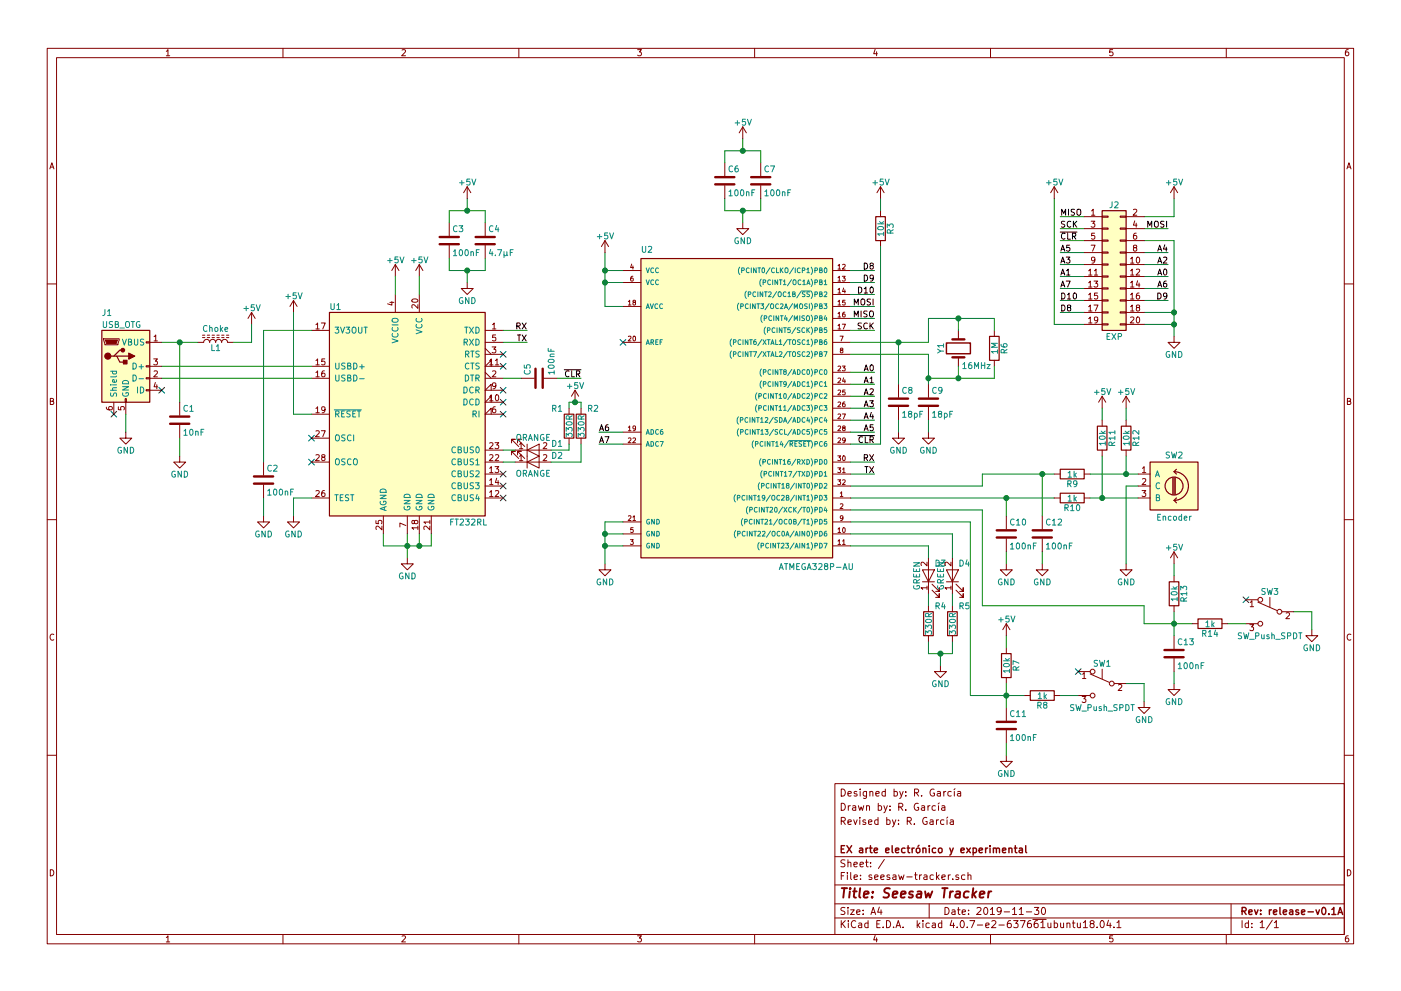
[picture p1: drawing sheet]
EESchema Schematic File Version 2
LIBS:power
LIBS:device
LIBS:switches
LIBS:relays
LIBS:motors
LIBS:transistors
LIBS:conn
LIBS:linear
LIBS:regul
LIBS:74xx
LIBS:cmos4000
LIBS:adc-dac
LIBS:memory
LIBS:xilinx
LIBS:microcontrollers
LIBS:dsp
LIBS:microchip
LIBS:analog_switches
LIBS:motorola
LIBS:texas
LIBS:intel
LIBS:audio
LIBS:interface
LIBS:digital-audio
LIBS:philips
LIBS:display
LIBS:cypress
LIBS:siliconi
LIBS:opto
LIBS:atmel
LIBS:contrib
LIBS:valves
LIBS:ftdi
LIBS:seesaw-tracker-cache
EELAYER 25 0
EELAYER END
$Descr A4 11693 8268
encoding utf-8
Sheet 1 1
Title "Seesaw Tracker"
Date "2019-11-30"
Rev "release-v0.1A"
Comp "EX arte electrónico y experimental"
Comment1 ""
Comment2 "Revised by: R. García"
Comment3 "Drawn by: R. García"
Comment4 "Designed by: R. García"
$EndDescr
$Comp
L ATMEGA328P-AU U2
U 1 1
P 6100 3350
F 0 "U2" H 5350 4600 50  0000 L BNN
F 1 "ATMEGA328P-AU" H 6500 1950 50  0000 L BNN
F 2 "Housings_QFP:TQFP-32_7x7mm_Pitch0.8mm" H 6100 3350 50  0001 C CIN
F 3 "lib/datasheets/ATMEGA328P.pdf" H 6100 3350 50  0001 C CNN
F 4 "Atmel" H 6100 3350 60  0001 C CNN "Manufacturer"
F 5 "ATMEGA328P-AU" H 6100 3350 60  0001 C CNN "Manufacturer Part Number"
	1    6100 3350
	1    0    0    -1  
$EndComp
$Comp
L FT232RL U1
U 1 1
P 3400 3450
F 0 "U1" H 2750 4350 50  0000 L CNN
F 1 "FT232RL" H 3750 2550 50  0000 L CNN
F 2 "Housings_SSOP:SSOP-28_5.3x10.2mm_Pitch0.65mm" H 3400 3450 50  0001 C CNN
F 3 "lib/datasheets/FT232R.pdf" H 3400 3450 50  0001 C CNN
F 4 "FTDI" H 3400 3450 60  0001 C CNN "Manufacturer"
F 5 "FT232RL-REEL" H 3400 3450 60  0001 C CNN "Manufacturer Part Number"
	1    3400 3450
	1    0    0    -1  
$EndComp
$Comp
L USB_OTG J1
U 1 1
P 1050 3050
F 0 "J1" H 850 3500 50  0000 L CNN
F 1 "USB_OTG" H 850 3400 50  0000 L CNN
F 2 "Connectors:USB_Mini-B" H 1200 3000 50  0001 C CNN
F 3 "lib/datasheets/UJ2-MBH.pdf" H 1200 3000 50  0001 C CNN
F 4 "CUI Devices" H 1050 3050 60  0001 C CNN "Manufacturer"
F 5 "UJ2-MBH-1-SMT-TR" H 1050 3050 60  0001 C CNN "Manufacturer Part Number"
	1    1050 3050
	1    0    0    -1  
$EndComp
$Comp
L SW_Push_SPDT SW3
U 1 1
P 10600 5100
F 0 "SW3" H 10600 5270 50  0000 C CNN
F 1 "SW_Push_SPDT" H 10600 4900 50  0000 C CNN
F 2 "zmx0:ZM90" H 10600 5100 50  0001 C CNN
F 3 "lib/datasheets/ZMx0.pdf" H 10600 5100 50  0001 C CNN
F 4 "Honeywell" H 10600 5100 60  0001 C CNN "Manufacturer"
F 5 "ZM90G20F01" H 10600 5100 60  0001 C CNN "Manufacturer Part Number"
	1    10600 5100
	-1   0    0    -1  
$EndComp
$Comp
L GND #PWR01
U 1 1
P 1050 3600
F 0 "#PWR01" H 1050 3350 50  0001 C CNN
F 1 "GND" H 1050 3450 50  0000 C CNN
F 2 "" H 1050 3600 50  0001 C CNN
F 3 "" H 1050 3600 50  0001 C CNN
	1    1050 3600
	1    0    0    -1  
$EndComp
$Comp
L L_Core_Ferrite L1
U 1 1
P 1800 2850
F 0 "L1" V 1750 2850 50  0000 C CNN
F 1 "Choke" V 1910 2850 50  0000 C CNN
F 2 "Inductors_SMD:L_0805_HandSoldering" H 1800 2850 50  0001 C CNN
F 3 "" H 1800 2850 50  0001 C CNN
F 4 "Murata" V 1800 2850 60  0001 C CNN "Manufacturer"
F 5 "BLM21PG331SN1D" V 1800 2850 60  0001 C CNN "Manufacturer Part Number"
	1    1800 2850
	0    -1   -1   0   
$EndComp
$Comp
L C C1
U 1 1
P 1500 3500
F 0 "C1" H 1525 3600 50  0000 L CNN
F 1 "10nF" H 1525 3400 50  0000 L CNN
F 2 "Capacitors_SMD:C_0805" H 1538 3350 50  0001 C CNN
F 3 "" H 1500 3500 50  0001 C CNN
F 4 "Kemet" H 1500 3500 60  0001 C CNN "Manufacturer"
F 5 "C0805C103K1RACTU" H 1500 3500 60  0001 C CNN "Manufacturer Part Number"
	1    1500 3500
	1    0    0    -1  
$EndComp
NoConn ~ 1350 3250
NoConn ~ 950  3450
$Comp
L GND #PWR02
U 1 1
P 1500 3800
F 0 "#PWR02" H 1500 3550 50  0001 C CNN
F 1 "GND" H 1500 3650 50  0000 C CNN
F 2 "" H 1500 3800 50  0001 C CNN
F 3 "" H 1500 3800 50  0001 C CNN
	1    1500 3800
	1    0    0    -1  
$EndComp
Wire Wire Line
	1350 2850 1650 2850
Wire Wire Line
	1500 3350 1500 2850
Connection ~ 1500 2850
Wire Wire Line
	1500 3650 1500 3800
Wire Wire Line
	1050 3600 1050 3450
$Comp
L C C2
U 1 1
P 2200 4000
F 0 "C2" H 2225 4100 50  0000 L CNN
F 1 "100nF" H 2225 3900 50  0000 L CNN
F 2 "Capacitors_SMD:C_0805" H 2238 3850 50  0001 C CNN
F 3 "" H 2200 4000 50  0001 C CNN
F 4 "Kemet" H 2200 4000 60  0001 C CNN "Manufacturer"
F 5 "C0805C104J5RACTU" H 2200 4000 60  0001 C CNN "Manufacturer Part Number"
	1    2200 4000
	1    0    0    -1  
$EndComp
$Comp
L GND #PWR03
U 1 1
P 2200 4300
F 0 "#PWR03" H 2200 4050 50  0001 C CNN
F 1 "GND" H 2200 4150 50  0000 C CNN
F 2 "" H 2200 4300 50  0001 C CNN
F 3 "" H 2200 4300 50  0001 C CNN
	1    2200 4300
	1    0    0    -1  
$EndComp
$Comp
L GND #PWR04
U 1 1
P 2450 4300
F 0 "#PWR04" H 2450 4050 50  0001 C CNN
F 1 "GND" H 2450 4150 50  0000 C CNN
F 2 "" H 2450 4300 50  0001 C CNN
F 3 "" H 2450 4300 50  0001 C CNN
	1    2450 4300
	1    0    0    -1  
$EndComp
Wire Wire Line
	2450 4300 2450 4150
Wire Wire Line
	2450 4150 2600 4150
NoConn ~ 2600 3850
NoConn ~ 2600 3650
Wire Wire Line
	2200 4300 2200 4150
Wire Wire Line
	2200 3850 2200 2750
Wire Wire Line
	2200 2750 2600 2750
$Comp
L +5V #PWR05
U 1 1
P 3900 1650
F 0 "#PWR05" H 3900 1500 50  0001 C CNN
F 1 "+5V" H 3900 1790 50  0000 C CNN
F 2 "" H 3900 1650 50  0001 C CNN
F 3 "" H 3900 1650 50  0001 C CNN
	1    3900 1650
	1    0    0    -1  
$EndComp
$Comp
L +5V #PWR06
U 1 1
P 2100 2700
F 0 "#PWR06" H 2100 2550 50  0001 C CNN
F 1 "+5V" H 2100 2840 50  0000 C CNN
F 2 "" H 2100 2700 50  0001 C CNN
F 3 "" H 2100 2700 50  0001 C CNN
	1    2100 2700
	1    0    0    -1  
$EndComp
Wire Wire Line
	1950 2850 2100 2850
Wire Wire Line
	2100 2850 2100 2700
Wire Wire Line
	1350 3050 2600 3050
Wire Wire Line
	1350 3150 2600 3150
$Comp
L GND #PWR07
U 1 1
P 3400 4650
F 0 "#PWR07" H 3400 4400 50  0001 C CNN
F 1 "GND" H 3400 4500 50  0000 C CNN
F 2 "" H 3400 4650 50  0001 C CNN
F 3 "" H 3400 4650 50  0001 C CNN
	1    3400 4650
	1    0    0    -1  
$EndComp
$Comp
L GND #PWR08
U 1 1
P 3900 2350
F 0 "#PWR08" H 3900 2100 50  0001 C CNN
F 1 "GND" H 3900 2200 50  0000 C CNN
F 2 "" H 3900 2350 50  0001 C CNN
F 3 "" H 3900 2350 50  0001 C CNN
	1    3900 2350
	1    0    0    -1  
$EndComp
NoConn ~ 4200 4150
NoConn ~ 4200 4050
NoConn ~ 4200 3950
NoConn ~ 4200 3450
NoConn ~ 4200 3350
NoConn ~ 4200 3250
NoConn ~ 4200 3050
NoConn ~ 4200 2950
$Comp
L C C3
U 1 1
P 3750 2000
F 0 "C3" H 3775 2100 50  0000 L CNN
F 1 "100nF" H 3775 1900 50  0000 L CNN
F 2 "Capacitors_SMD:C_0805" H 3788 1850 50  0001 C CNN
F 3 "" H 3750 2000 50  0001 C CNN
F 4 "Kemet" H 3750 2000 60  0001 C CNN "Manufacturer"
F 5 "C0805C104J5RACTU" H 3750 2000 60  0001 C CNN "Manufacturer Part Number"
	1    3750 2000
	1    0    0    -1  
$EndComp
$Comp
L C C4
U 1 1
P 4050 2000
F 0 "C4" H 4075 2100 50  0000 L CNN
F 1 "4.7µF" H 4075 1900 50  0000 L CNN
F 2 "Capacitors_SMD:C_0805" H 4088 1850 50  0001 C CNN
F 3 "" H 4050 2000 50  0001 C CNN
F 4 "Kemet" H 4050 2000 60  0001 C CNN "Manufacturer"
F 5 "C0805C475K8PACTU" H 4050 2000 60  0001 C CNN "Manufacturer Part Number"
	1    4050 2000
	1    0    0    -1  
$EndComp
Wire Wire Line
	3750 2150 3750 2250
Wire Wire Line
	3750 2250 4050 2250
Wire Wire Line
	4050 2250 4050 2150
Wire Wire Line
	3750 1850 3750 1750
Wire Wire Line
	3750 1750 4050 1750
Wire Wire Line
	4050 1750 4050 1850
Wire Wire Line
	3900 2350 3900 2250
Connection ~ 3900 2250
Wire Wire Line
	3900 1650 3900 1750
Connection ~ 3900 1750
$Comp
L +5V #PWR09
U 1 1
P 3300 2300
F 0 "#PWR09" H 3300 2150 50  0001 C CNN
F 1 "+5V" H 3300 2440 50  0000 C CNN
F 2 "" H 3300 2300 50  0001 C CNN
F 3 "" H 3300 2300 50  0001 C CNN
	1    3300 2300
	1    0    0    -1  
$EndComp
$Comp
L +5V #PWR010
U 1 1
P 3500 2300
F 0 "#PWR010" H 3500 2150 50  0001 C CNN
F 1 "+5V" H 3500 2440 50  0000 C CNN
F 2 "" H 3500 2300 50  0001 C CNN
F 3 "" H 3500 2300 50  0001 C CNN
	1    3500 2300
	1    0    0    -1  
$EndComp
Wire Wire Line
	3500 2300 3500 2450
Wire Wire Line
	3300 2450 3300 2300
$Comp
L +5V #PWR011
U 1 1
P 2450 2600
F 0 "#PWR011" H 2450 2450 50  0001 C CNN
F 1 "+5V" H 2450 2740 50  0000 C CNN
F 2 "" H 2450 2600 50  0001 C CNN
F 3 "" H 2450 2600 50  0001 C CNN
	1    2450 2600
	1    0    0    -1  
$EndComp
Wire Wire Line
	2600 3450 2450 3450
Wire Wire Line
	2450 3450 2450 2600
Wire Wire Line
	3200 4450 3200 4550
Wire Wire Line
	3200 4550 3600 4550
Wire Wire Line
	3600 4550 3600 4450
Wire Wire Line
	3500 4450 3500 4550
Connection ~ 3500 4550
Wire Wire Line
	3400 4450 3400 4650
Connection ~ 3400 4550
$Comp
L C C5
U 1 1
P 4500 3150
F 0 "C5" H 4525 3250 50  0000 L CNN
F 1 "100nF" H 4525 3050 50  0000 L CNN
F 2 "Capacitors_SMD:C_0805" H 4538 3000 50  0001 C CNN
F 3 "" H 4500 3150 50  0001 C CNN
F 4 "Kemet" H 4500 3150 60  0001 C CNN "Manufacturer"
F 5 "C0805C104J5RACTU" H 4500 3150 60  0001 C CNN "Manufacturer Part Number"
	1    4500 3150
	0    -1   -1   0   
$EndComp
$Comp
L C C8
U 1 1
P 7500 3350
F 0 "C8" H 7525 3450 50  0000 L CNN
F 1 "18pF" H 7525 3250 50  0000 L CNN
F 2 "Capacitors_SMD:C_0805" H 7538 3200 50  0001 C CNN
F 3 "" H 7500 3350 50  0001 C CNN
F 4 "Kemet" H 7500 3350 60  0001 C CNN "Manufacturer"
F 5 "C0805C180J5GAC" H 7500 3350 60  0001 C CNN "Manufacturer Part Number"
	1    7500 3350
	1    0    0    -1  
$EndComp
$Comp
L R R6
U 1 1
P 8300 2900
F 0 "R6" V 8380 2900 50  0000 C CNN
F 1 "1M" V 8300 2900 50  0000 C CNN
F 2 "Resistors_SMD:R_0805_HandSoldering" V 8230 2900 50  0001 C CNN
F 3 "" H 8300 2900 50  0001 C CNN
F 4 "Bourns" V 8300 2900 60  0001 C CNN "Manufacturer"
F 5 "CR0805-JW-105ELF" V 8300 2900 60  0001 C CNN "Manufacturer Part Number"
	1    8300 2900
	1    0    0    -1  
$EndComp
$Comp
L Crystal Y1
U 1 1
P 8000 2900
F 0 "Y1" H 8000 3050 50  0000 C CNN
F 1 "16MHz" V 7850 2750 50  0000 C CNN
F 2 "Crystals:Crystal_SMD_HC49-SD" H 8000 2900 50  0001 C CNN
F 3 "" H 8000 2900 50  0001 C CNN
F 4 "Abracon" H 8000 2900 60  0001 C CNN "Manufacturer"
F 5 "ABLS-16.000MHZ-B4-T" H 8000 2900 60  0001 C CNN "Manufacturer Part Number"
	1    8000 2900
	0    -1   -1   0   
$EndComp
$Comp
L R R3
U 1 1
P 7350 1900
F 0 "R3" V 7430 1900 50  0000 C CNN
F 1 "10k" V 7350 1900 50  0000 C CNN
F 2 "Resistors_SMD:R_0805_HandSoldering" V 7280 1900 50  0001 C CNN
F 3 "" H 7350 1900 50  0001 C CNN
F 4 "Bourns" V 7350 1900 60  0001 C CNN "Manufacturer"
F 5 "CR0805-JW-103ELF" V 7350 1900 60  0001 C CNN "Manufacturer Part Number"
	1    7350 1900
	1    0    0    -1  
$EndComp
$Comp
L GND #PWR012
U 1 1
P 5050 4700
F 0 "#PWR012" H 5050 4450 50  0001 C CNN
F 1 "GND" H 5050 4550 50  0000 C CNN
F 2 "" H 5050 4700 50  0001 C CNN
F 3 "" H 5050 4700 50  0001 C CNN
	1    5050 4700
	1    0    0    -1  
$EndComp
$Comp
L +5V #PWR013
U 1 1
P 5050 2100
F 0 "#PWR013" H 5050 1950 50  0001 C CNN
F 1 "+5V" H 5050 2240 50  0000 C CNN
F 2 "" H 5050 2100 50  0001 C CNN
F 3 "" H 5050 2100 50  0001 C CNN
	1    5050 2100
	1    0    0    -1  
$EndComp
Wire Wire Line
	5050 4350 5050 4700
Wire Wire Line
	5050 4350 5200 4350
Wire Wire Line
	5200 4550 5050 4550
Connection ~ 5050 4550
Wire Wire Line
	5200 4450 5050 4450
Connection ~ 5050 4450
NoConn ~ 5200 2850
Wire Wire Line
	5050 2100 5050 2550
Wire Wire Line
	5050 2550 5200 2550
Wire Wire Line
	5200 2350 5050 2350
Connection ~ 5050 2350
Wire Wire Line
	5200 2250 5050 2250
Connection ~ 5050 2250
Wire Wire Line
	4350 3150 4200 3150
$Comp
L R R11
U 1 1
P 9200 3650
F 0 "R11" V 9280 3650 50  0000 C CNN
F 1 "10k" V 9200 3650 50  0000 C CNN
F 2 "Resistors_SMD:R_0805_HandSoldering" V 9130 3650 50  0001 C CNN
F 3 "" H 9200 3650 50  0001 C CNN
F 4 "Bourns" V 9200 3650 60  0001 C CNN "Manufacturer"
F 5 "CR0805-JW-103ELF" V 9200 3650 60  0001 C CNN "Manufacturer Part Number"
	1    9200 3650
	1    0    0    -1  
$EndComp
$Comp
L R R12
U 1 1
P 9400 3650
F 0 "R12" V 9480 3650 50  0000 C CNN
F 1 "10k" V 9400 3650 50  0000 C CNN
F 2 "Resistors_SMD:R_0805_HandSoldering" V 9330 3650 50  0001 C CNN
F 3 "" H 9400 3650 50  0001 C CNN
F 4 "Bourns" V 9400 3650 60  0001 C CNN "Manufacturer"
F 5 "CR0805-JW-103ELF" V 9400 3650 60  0001 C CNN "Manufacturer Part Number"
	1    9400 3650
	1    0    0    -1  
$EndComp
$Comp
L R R13
U 1 1
P 9800 4950
F 0 "R13" V 9880 4950 50  0000 C CNN
F 1 "10k" V 9800 4950 50  0000 C CNN
F 2 "Resistors_SMD:R_0805_HandSoldering" V 9730 4950 50  0001 C CNN
F 3 "" H 9800 4950 50  0001 C CNN
F 4 "Bourns" V 9800 4950 60  0001 C CNN "Manufacturer"
F 5 "CR0805-JW-103ELF" V 9800 4950 60  0001 C CNN "Manufacturer Part Number"
	1    9800 4950
	1    0    0    -1  
$EndComp
Text Label 5000 3600 0    50   ~ 0
A6
Text Label 5000 3700 0    50   ~ 0
A7
Text Label 7300 3100 2    50   ~ 0
A0
Text Label 7300 3200 2    50   ~ 0
A1
Text Label 7300 3300 2    50   ~ 0
A2
Text Label 7300 3400 2    50   ~ 0
A3
Text Label 7300 3500 2    50   ~ 0
A4
Text Label 7300 3600 2    50   ~ 0
A5
$Comp
L C C9
U 1 1
P 7750 3350
F 0 "C9" H 7775 3450 50  0000 L CNN
F 1 "18pF" H 7775 3250 50  0000 L CNN
F 2 "Capacitors_SMD:C_0805" H 7788 3200 50  0001 C CNN
F 3 "" H 7750 3350 50  0001 C CNN
F 4 "Kemet" H 7750 3350 60  0001 C CNN "Manufacturer"
F 5 "C0805C180J5GAC" H 7750 3350 60  0001 C CNN "Manufacturer Part Number"
	1    7750 3350
	1    0    0    -1  
$EndComp
Wire Wire Line
	5000 3700 5200 3700
Wire Wire Line
	5200 3600 5000 3600
Wire Wire Line
	7100 3600 7300 3600
Wire Wire Line
	7100 3500 7300 3500
Wire Wire Line
	7300 3400 7100 3400
Wire Wire Line
	7100 3300 7300 3300
Wire Wire Line
	7300 3200 7100 3200
Wire Wire Line
	7100 3100 7300 3100
Wire Wire Line
	7100 2850 7750 2850
Wire Wire Line
	7750 2850 7750 2650
Wire Wire Line
	7750 2650 8300 2650
Wire Wire Line
	8300 2650 8300 2750
Wire Wire Line
	8000 2750 8000 2650
Connection ~ 8000 2650
Wire Wire Line
	7100 2950 7750 2950
Wire Wire Line
	7750 2950 7750 3200
Wire Wire Line
	7750 3150 8300 3150
Wire Wire Line
	8300 3150 8300 3050
Wire Wire Line
	8000 3050 8000 3150
Connection ~ 8000 3150
$Comp
L GND #PWR014
U 1 1
P 7750 3600
F 0 "#PWR014" H 7750 3350 50  0001 C CNN
F 1 "GND" H 7750 3450 50  0000 C CNN
F 2 "" H 7750 3600 50  0001 C CNN
F 3 "" H 7750 3600 50  0001 C CNN
	1    7750 3600
	1    0    0    -1  
$EndComp
$Comp
L GND #PWR015
U 1 1
P 7500 3600
F 0 "#PWR015" H 7500 3350 50  0001 C CNN
F 1 "GND" H 7500 3450 50  0000 C CNN
F 2 "" H 7500 3600 50  0001 C CNN
F 3 "" H 7500 3600 50  0001 C CNN
	1    7500 3600
	1    0    0    -1  
$EndComp
Connection ~ 7750 3150
Wire Wire Line
	7500 3200 7500 2850
Connection ~ 7500 2850
Wire Wire Line
	7500 3500 7500 3600
Wire Wire Line
	7750 3600 7750 3500
$Comp
L +5V #PWR016
U 1 1
P 6200 1150
F 0 "#PWR016" H 6200 1000 50  0001 C CNN
F 1 "+5V" H 6200 1290 50  0000 C CNN
F 2 "" H 6200 1150 50  0001 C CNN
F 3 "" H 6200 1150 50  0001 C CNN
	1    6200 1150
	1    0    0    -1  
$EndComp
$Comp
L GND #PWR017
U 1 1
P 6200 1850
F 0 "#PWR017" H 6200 1600 50  0001 C CNN
F 1 "GND" H 6200 1700 50  0000 C CNN
F 2 "" H 6200 1850 50  0001 C CNN
F 3 "" H 6200 1850 50  0001 C CNN
	1    6200 1850
	1    0    0    -1  
$EndComp
$Comp
L C C6
U 1 1
P 6050 1500
F 0 "C6" H 6075 1600 50  0000 L CNN
F 1 "100nF" H 6075 1400 50  0000 L CNN
F 2 "Capacitors_SMD:C_0805" H 6088 1350 50  0001 C CNN
F 3 "" H 6050 1500 50  0001 C CNN
F 4 "Kemet" H 6050 1500 60  0001 C CNN "Manufacturer"
F 5 "C0805C104J5RACTU" H 6050 1500 60  0001 C CNN "Manufacturer Part Number"
	1    6050 1500
	1    0    0    -1  
$EndComp
$Comp
L C C7
U 1 1
P 6350 1500
F 0 "C7" H 6375 1600 50  0000 L CNN
F 1 "100nF" H 6375 1400 50  0000 L CNN
F 2 "Capacitors_SMD:C_0805" H 6388 1350 50  0001 C CNN
F 3 "" H 6350 1500 50  0001 C CNN
F 4 "Kemet" H 6350 1500 60  0001 C CNN "Manufacturer"
F 5 "C0805C104J5RACTU" H 6350 1500 60  0001 C CNN "Manufacturer Part Number"
	1    6350 1500
	1    0    0    -1  
$EndComp
Wire Wire Line
	6050 1650 6050 1750
Wire Wire Line
	6050 1750 6350 1750
Wire Wire Line
	6350 1750 6350 1650
Wire Wire Line
	6050 1350 6050 1250
Wire Wire Line
	6050 1250 6350 1250
Wire Wire Line
	6350 1250 6350 1350
Wire Wire Line
	6200 1850 6200 1750
Connection ~ 6200 1750
Wire Wire Line
	6200 1150 6200 1250
Connection ~ 6200 1250
Text Label 7300 3850 2    50   ~ 0
RX
Text Label 7300 3950 2    50   ~ 0
TX
Wire Wire Line
	7300 3850 7100 3850
Wire Wire Line
	7100 3950 7300 3950
Text Label 4400 2750 2    50   ~ 0
RX
Text Label 4400 2850 2    50   ~ 0
TX
Wire Wire Line
	4200 2750 4400 2750
Wire Wire Line
	4200 2850 4400 2850
Text Label 4850 3150 2    50   ~ 0
~CLR
Wire Wire Line
	4850 3150 4650 3150
$Comp
L GND #PWR018
U 1 1
P 9800 2800
F 0 "#PWR018" H 9800 2550 50  0001 C CNN
F 1 "GND" H 9800 2650 50  0000 C CNN
F 2 "" H 9800 2800 50  0001 C CNN
F 3 "" H 9800 2800 50  0001 C CNN
	1    9800 2800
	1    0    0    -1  
$EndComp
$Comp
L +5V #PWR019
U 1 1
P 9800 1650
F 0 "#PWR019" H 9800 1500 50  0001 C CNN
F 1 "+5V" H 9800 1790 50  0000 C CNN
F 2 "" H 9800 1650 50  0001 C CNN
F 3 "" H 9800 1650 50  0001 C CNN
	1    9800 1650
	1    0    0    -1  
$EndComp
$Comp
L +5V #PWR020
U 1 1
P 7350 1650
F 0 "#PWR020" H 7350 1500 50  0001 C CNN
F 1 "+5V" H 7350 1790 50  0000 C CNN
F 2 "" H 7350 1650 50  0001 C CNN
F 3 "" H 7350 1650 50  0001 C CNN
	1    7350 1650
	1    0    0    -1  
$EndComp
Wire Wire Line
	7350 1650 7350 1750
$Comp
L GND #PWR021
U 1 1
P 9400 4700
F 0 "#PWR021" H 9400 4450 50  0001 C CNN
F 1 "GND" H 9400 4550 50  0000 C CNN
F 2 "" H 9400 4700 50  0001 C CNN
F 3 "" H 9400 4700 50  0001 C CNN
	1    9400 4700
	1    0    0    -1  
$EndComp
$Comp
L GND #PWR022
U 1 1
P 9800 5700
F 0 "#PWR022" H 9800 5450 50  0001 C CNN
F 1 "GND" H 9800 5550 50  0000 C CNN
F 2 "" H 9800 5700 50  0001 C CNN
F 3 "" H 9800 5700 50  0001 C CNN
	1    9800 5700
	1    0    0    -1  
$EndComp
$Comp
L +5V #PWR023
U 1 1
P 9200 3400
F 0 "#PWR023" H 9200 3250 50  0001 C CNN
F 1 "+5V" H 9200 3540 50  0000 C CNN
F 2 "" H 9200 3400 50  0001 C CNN
F 3 "" H 9200 3400 50  0001 C CNN
	1    9200 3400
	1    0    0    -1  
$EndComp
$Comp
L +5V #PWR024
U 1 1
P 9800 4700
F 0 "#PWR024" H 9800 4550 50  0001 C CNN
F 1 "+5V" H 9800 4840 50  0000 C CNN
F 2 "" H 9800 4700 50  0001 C CNN
F 3 "" H 9800 4700 50  0001 C CNN
	1    9800 4700
	1    0    0    -1  
$EndComp
Text Label 7300 3700 2    50   ~ 0
~CLR
Wire Wire Line
	7100 3700 7350 3700
Text Label 7300 2550 2    50   ~ 0
MOSI
Text Label 7300 2650 2    50   ~ 0
MISO
Text Label 7300 2750 2    50   ~ 0
SCK
Text Label 7300 2250 2    50   ~ 0
D8
Text Label 7300 2350 2    50   ~ 0
D9
Text Label 7300 2450 2    50   ~ 0
D10
Wire Wire Line
	7100 2750 7300 2750
Wire Wire Line
	7100 2650 7300 2650
Wire Wire Line
	7100 2550 7300 2550
Wire Wire Line
	7100 2450 7300 2450
Wire Wire Line
	7100 2350 7300 2350
Wire Wire Line
	7100 2250 7300 2250
Wire Wire Line
	7350 3700 7350 2050
Text Label 8850 1800 0    50   ~ 0
MISO
Text Label 8850 1900 0    50   ~ 0
SCK
Text Label 8850 2000 0    50   ~ 0
~CLR
Text Label 9750 1900 2    50   ~ 0
MOSI
Text Label 8850 2600 0    50   ~ 0
D8
Text Label 8850 2500 0    50   ~ 0
D10
Text Label 8850 2300 0    50   ~ 0
A1
Text Label 8850 2200 0    50   ~ 0
A3
Text Label 8850 2100 0    50   ~ 0
A5
Text Label 8850 2400 0    50   ~ 0
A7
Text Label 9750 2500 2    50   ~ 0
D9
Text Label 9750 2300 2    50   ~ 0
A0
Text Label 9750 2200 2    50   ~ 0
A2
Text Label 9750 2100 2    50   ~ 0
A4
Text Label 9750 2400 2    50   ~ 0
A6
Wire Wire Line
	8850 1800 9050 1800
Wire Wire Line
	8850 1900 9050 1900
Wire Wire Line
	8850 2000 9050 2000
Wire Wire Line
	8850 2100 9050 2100
Wire Wire Line
	9050 2200 8850 2200
Wire Wire Line
	8850 2300 9050 2300
Wire Wire Line
	9050 2400 8850 2400
Wire Wire Line
	8850 2500 9050 2500
Wire Wire Line
	9050 2600 8850 2600
Wire Wire Line
	9550 1800 9800 1800
Wire Wire Line
	9800 1800 9800 1650
Wire Wire Line
	9750 1900 9550 1900
Wire Wire Line
	9750 2100 9550 2100
Wire Wire Line
	9550 2200 9750 2200
Wire Wire Line
	9750 2300 9550 2300
Wire Wire Line
	9550 2400 9750 2400
Wire Wire Line
	9750 2500 9550 2500
Wire Wire Line
	9800 2700 9550 2700
Wire Wire Line
	9800 2000 9800 2800
$Comp
L +5V #PWR025
U 1 1
P 8800 1650
F 0 "#PWR025" H 8800 1500 50  0001 C CNN
F 1 "+5V" H 8800 1790 50  0000 C CNN
F 2 "" H 8800 1650 50  0001 C CNN
F 3 "" H 8800 1650 50  0001 C CNN
	1    8800 1650
	1    0    0    -1  
$EndComp
Wire Wire Line
	8800 1650 8800 2700
Wire Wire Line
	8800 2700 9050 2700
Wire Wire Line
	9550 2000 9800 2000
Connection ~ 9800 2700
Wire Wire Line
	9550 2600 9800 2600
Connection ~ 9800 2600
$Comp
L R R9
U 1 1
P 8950 3950
F 0 "R9" V 9030 3950 50  0000 C CNN
F 1 "1k" V 8950 3950 50  0000 C CNN
F 2 "Resistors_SMD:R_0805_HandSoldering" V 8880 3950 50  0001 C CNN
F 3 "" H 8950 3950 50  0001 C CNN
F 4 "Bourns" V 8950 3950 60  0001 C CNN "Manufacturer"
F 5 "CR0805-JW-102ELF" V 8950 3950 60  0001 C CNN "Manufacture Part Number"
	1    8950 3950
	0    1    1    0   
$EndComp
$Comp
L R R10
U 1 1
P 8950 4150
F 0 "R10" V 9030 4150 50  0000 C CNN
F 1 "1k" V 8950 4150 50  0000 C CNN
F 2 "Resistors_SMD:R_0805_HandSoldering" V 8880 4150 50  0001 C CNN
F 3 "" H 8950 4150 50  0001 C CNN
F 4 "Bourns" V 8950 4150 60  0001 C CNN "Manufacturer"
F 5 "CR0805-JW-102ELF" V 8950 4150 60  0001 C CNN "Manufacturer Part Number"
	1    8950 4150
	0    1    1    0   
$EndComp
$Comp
L C C12
U 1 1
P 8700 4450
F 0 "C12" H 8725 4550 50  0000 L CNN
F 1 "100nF" H 8725 4350 50  0000 L CNN
F 2 "Capacitors_SMD:C_0805" H 8738 4300 50  0001 C CNN
F 3 "" H 8700 4450 50  0001 C CNN
F 4 "Kemet" H 8700 4450 60  0001 C CNN "Manufacturer"
F 5 "C0805C104J5RACTU" H 8700 4450 60  0001 C CNN "Manufacturer Part Number"
	1    8700 4450
	1    0    0    -1  
$EndComp
$Comp
L C C10
U 1 1
P 8400 4450
F 0 "C10" H 8425 4550 50  0000 L CNN
F 1 "100nF" H 8425 4350 50  0000 L CNN
F 2 "Capacitors_SMD:C_0805" H 8438 4300 50  0001 C CNN
F 3 "" H 8400 4450 50  0001 C CNN
F 4 "Kemet" H 8400 4450 60  0001 C CNN "Manufacturer"
F 5 "C0805C104J5RACTU" H 8400 4450 60  0001 C CNN "Manufacturer Part Number"
	1    8400 4450
	1    0    0    -1  
$EndComp
$Comp
L GND #PWR026
U 1 1
P 8700 4700
F 0 "#PWR026" H 8700 4450 50  0001 C CNN
F 1 "GND" H 8700 4550 50  0000 C CNN
F 2 "" H 8700 4700 50  0001 C CNN
F 3 "" H 8700 4700 50  0001 C CNN
	1    8700 4700
	1    0    0    -1  
$EndComp
Wire Wire Line
	9100 3950 9500 3950
Wire Wire Line
	9100 4150 9500 4150
Wire Wire Line
	9200 3800 9200 4150
Connection ~ 9200 4150
Wire Wire Line
	9400 3800 9400 3950
Connection ~ 9400 3950
Wire Wire Line
	8700 4300 8700 3950
Wire Wire Line
	8200 3950 8800 3950
Wire Wire Line
	8400 4300 8400 4150
Wire Wire Line
	7100 4150 8800 4150
$Comp
L GND #PWR027
U 1 1
P 8400 4700
F 0 "#PWR027" H 8400 4450 50  0001 C CNN
F 1 "GND" H 8400 4550 50  0000 C CNN
F 2 "" H 8400 4700 50  0001 C CNN
F 3 "" H 8400 4700 50  0001 C CNN
	1    8400 4700
	1    0    0    -1  
$EndComp
Wire Wire Line
	9400 4700 9400 4050
Wire Wire Line
	9400 4050 9500 4050
Wire Wire Line
	8700 4700 8700 4600
Wire Wire Line
	8400 4700 8400 4600
$Comp
L +5V #PWR028
U 1 1
P 9400 3400
F 0 "#PWR028" H 9400 3250 50  0001 C CNN
F 1 "+5V" H 9400 3540 50  0000 C CNN
F 2 "" H 9400 3400 50  0001 C CNN
F 3 "" H 9400 3400 50  0001 C CNN
	1    9400 3400
	1    0    0    -1  
$EndComp
Wire Wire Line
	9400 3400 9400 3500
Wire Wire Line
	9200 3400 9200 3500
Wire Wire Line
	7100 4050 8200 4050
Wire Wire Line
	8200 4050 8200 3950
Connection ~ 8700 3950
Connection ~ 8400 4150
NoConn ~ 10400 5000
$Comp
L GND #PWR029
U 1 1
P 10950 5250
F 0 "#PWR029" H 10950 5000 50  0001 C CNN
F 1 "GND" H 10950 5100 50  0000 C CNN
F 2 "" H 10950 5250 50  0001 C CNN
F 3 "" H 10950 5250 50  0001 C CNN
	1    10950 5250
	1    0    0    -1  
$EndComp
$Comp
L R R14
U 1 1
P 10100 5200
F 0 "R14" V 10180 5200 50  0000 C CNN
F 1 "1k" V 10100 5200 50  0000 C CNN
F 2 "Resistors_SMD:R_0805_HandSoldering" V 10030 5200 50  0001 C CNN
F 3 "" H 10100 5200 50  0001 C CNN
F 4 "Bourns" V 10100 5200 60  0001 C CNN "Manufacturer"
F 5 "CR0805-JW-102ELF" V 10100 5200 60  0001 C CNN "Manufacturer Part Number"
	1    10100 5200
	0    1    1    0   
$EndComp
$Comp
L C C13
U 1 1
P 9800 5450
F 0 "C13" H 9825 5550 50  0000 L CNN
F 1 "100nF" H 9825 5350 50  0000 L CNN
F 2 "Capacitors_SMD:C_0805" H 9838 5300 50  0001 C CNN
F 3 "" H 9800 5450 50  0001 C CNN
F 4 "Kemet" H 9800 5450 60  0001 C CNN "Manufacturer"
F 5 "C0805C104J5RACTU" H 9800 5450 60  0001 C CNN "Manufacturer Part Number"
	1    9800 5450
	1    0    0    -1  
$EndComp
Wire Wire Line
	9800 4700 9800 4800
Wire Wire Line
	9800 5100 9800 5300
Wire Wire Line
	9800 5600 9800 5700
Wire Wire Line
	9550 5200 9950 5200
Connection ~ 9800 5200
Wire Wire Line
	10250 5200 10400 5200
Wire Wire Line
	10800 5100 10950 5100
Wire Wire Line
	10950 5100 10950 5250
$Comp
L SW_Push_SPDT SW1
U 1 1
P 9200 5700
F 0 "SW1" H 9200 5870 50  0000 C CNN
F 1 "SW_Push_SPDT" H 9200 5500 50  0000 C CNN
F 2 "zmx0:ZM90" H 9200 5700 50  0001 C CNN
F 3 "lib/datasheets/ZMx0.pdf" H 9200 5700 50  0001 C CNN
F 4 "Honeywell" H 9200 5700 60  0001 C CNN "Manufacturer"
F 5 "ZM90G20F01" H 9200 5700 60  0001 C CNN "Manufacturer Part Number"
	1    9200 5700
	-1   0    0    -1  
$EndComp
$Comp
L R R7
U 1 1
P 8400 5550
F 0 "R7" V 8480 5550 50  0000 C CNN
F 1 "10k" V 8400 5550 50  0000 C CNN
F 2 "Resistors_SMD:R_0805_HandSoldering" V 8330 5550 50  0001 C CNN
F 3 "" H 8400 5550 50  0001 C CNN
F 4 "Bourns" V 8400 5550 60  0001 C CNN "Manufacturer"
F 5 "CR0805-JW-103ELF" V 8400 5550 60  0001 C CNN "Manufacturer Part Number"
	1    8400 5550
	1    0    0    -1  
$EndComp
$Comp
L GND #PWR030
U 1 1
P 8400 6300
F 0 "#PWR030" H 8400 6050 50  0001 C CNN
F 1 "GND" H 8400 6150 50  0000 C CNN
F 2 "" H 8400 6300 50  0001 C CNN
F 3 "" H 8400 6300 50  0001 C CNN
	1    8400 6300
	1    0    0    -1  
$EndComp
$Comp
L +5V #PWR031
U 1 1
P 8400 5300
F 0 "#PWR031" H 8400 5150 50  0001 C CNN
F 1 "+5V" H 8400 5440 50  0000 C CNN
F 2 "" H 8400 5300 50  0001 C CNN
F 3 "" H 8400 5300 50  0001 C CNN
	1    8400 5300
	1    0    0    -1  
$EndComp
NoConn ~ 9000 5600
$Comp
L GND #PWR032
U 1 1
P 9550 5850
F 0 "#PWR032" H 9550 5600 50  0001 C CNN
F 1 "GND" H 9550 5700 50  0000 C CNN
F 2 "" H 9550 5850 50  0001 C CNN
F 3 "" H 9550 5850 50  0001 C CNN
	1    9550 5850
	1    0    0    -1  
$EndComp
$Comp
L R R8
U 1 1
P 8700 5800
F 0 "R8" V 8780 5800 50  0000 C CNN
F 1 "1k" V 8700 5800 50  0000 C CNN
F 2 "Resistors_SMD:R_0805_HandSoldering" V 8630 5800 50  0001 C CNN
F 3 "" H 8700 5800 50  0001 C CNN
F 4 "Bourns" V 8700 5800 60  0001 C CNN "Manufacturer"
F 5 "CR0805-JW-102ELF" V 8700 5800 60  0001 C CNN "Manufacturer Part Number"
	1    8700 5800
	0    1    1    0   
$EndComp
$Comp
L C C11
U 1 1
P 8400 6050
F 0 "C11" H 8425 6150 50  0000 L CNN
F 1 "100nF" H 8425 5950 50  0000 L CNN
F 2 "Capacitors_SMD:C_0805" H 8438 5900 50  0001 C CNN
F 3 "" H 8400 6050 50  0001 C CNN
F 4 "Kemet" H 8400 6050 60  0001 C CNN "Manufacturer"
F 5 "C0805C104J5RACTU" H 8400 6050 60  0001 C CNN "Manufacturer Part Number"
	1    8400 6050
	1    0    0    -1  
$EndComp
Wire Wire Line
	8400 5300 8400 5400
Wire Wire Line
	8400 5700 8400 5900
Wire Wire Line
	8400 6200 8400 6300
Wire Wire Line
	8100 5800 8550 5800
Connection ~ 8400 5800
Wire Wire Line
	8850 5800 9000 5800
Wire Wire Line
	9400 5700 9550 5700
Wire Wire Line
	9550 5700 9550 5850
Wire Wire Line
	7100 4250 8200 4250
Wire Wire Line
	8200 4250 8200 5050
Wire Wire Line
	8200 5050 9550 5050
Wire Wire Line
	9550 5050 9550 5200
Wire Wire Line
	7100 4350 8100 4350
Wire Wire Line
	8100 4350 8100 5800
$Comp
L Rotary_Encoder SW2
U 1 1
P 9800 4050
F 0 "SW2" H 9800 4310 50  0000 C CNN
F 1 "Encoder" H 9800 3790 50  0000 C CNN
F 2 "pec12r:PEC12R" H 9700 4210 50  0001 C CNN
F 3 "lib/datasheets/PEC12R.pdf" H 9800 4310 50  0001 C CNN
F 4 "Bourns" H 9800 4050 60  0001 C CNN "Manufacturer"
F 5 "PEC12R-4222F-N0024" H 9800 4050 60  0001 C CNN "Manufacturer Part Number"
	1    9800 4050
	1    0    0    -1  
$EndComp
$Comp
L LED D3
U 1 1
P 7750 4800
F 0 "D3" V 7850 4700 50  0000 C CNN
F 1 "GREEN" H 7750 4900 50  0000 C CNN
F 2 "LEDs:LED_0805" H 7750 4800 50  0001 C CNN
F 3 "lib/datasheets/LG-R971.pdf" H 7750 4800 50  0001 C CNN
F 4 "Osram" V 7750 4800 60  0001 C CNN "Manufacturer"
F 5 "LG R971-KN-1" V 7750 4800 60  0001 C CNN "Manufacturer Part Number"
	1    7750 4800
	0    -1   -1   0   
$EndComp
$Comp
L R R4
U 1 1
P 7750 5200
F 0 "R4" H 7850 5350 50  0000 C CNN
F 1 "330R" V 7750 5200 50  0000 C CNN
F 2 "Resistors_SMD:R_0805_HandSoldering" V 7680 5200 50  0001 C CNN
F 3 "" H 7750 5200 50  0001 C CNN
F 4 "Bourns" H 7750 5200 60  0001 C CNN "Manufacturer"
F 5 "CR0805-JW-331ELF" H 7750 5200 60  0001 C CNN "Manufacturer Part Number"
	1    7750 5200
	1    0    0    -1  
$EndComp
$Comp
L LED D1
U 1 1
P 4450 3750
F 0 "D1" H 4650 3700 50  0000 C CNN
F 1 "ORANGE" H 4450 3650 50  0000 C CNN
F 2 "LEDs:LED_0805" H 4450 3750 50  0001 C CNN
F 3 "lib/datasheets/LO-R976.pdf" H 4450 3750 50  0001 C CNN
F 4 "Osram" V 4450 3750 60  0001 C CNN "Manufacturer"
F 5 "LO R976-PS-1" V 4450 3750 60  0001 C CNN "Manufacturer Part Number"
	1    4450 3750
	1    0    0    1   
$EndComp
$Comp
L LED D4
U 1 1
P 7950 4800
F 0 "D4" V 8050 4700 50  0000 C CNN
F 1 "GREEN" H 7950 4900 50  0000 C CNN
F 2 "LEDs:LED_0805" H 7950 4800 50  0001 C CNN
F 3 "lib/datasheets/LG-R971.pdf" H 7950 4800 50  0001 C CNN
F 4 "Osram" V 7950 4800 60  0001 C CNN "Manufacturer"
F 5 "LG R971-KN-1" V 7950 4800 60  0001 C CNN "Manufacturer Part Number"
	1    7950 4800
	0    -1   -1   0   
$EndComp
$Comp
L LED D2
U 1 1
P 4450 3850
F 0 "D2" H 4650 3800 50  0000 C CNN
F 1 "ORANGE" H 4450 3950 50  0000 C CNN
F 2 "LEDs:LED_0805" H 4450 3850 50  0001 C CNN
F 3 "lib/datasheets/LO-R976.pdf" H 4450 3850 50  0001 C CNN
F 4 "Osram" V 4450 3850 60  0001 C CNN "Manufacturer"
F 5 "LO R976-PS-1" V 4450 3850 60  0001 C CNN "Manufacturer Part Number"
	1    4450 3850
	1    0    0    1   
$EndComp
$Comp
L R R5
U 1 1
P 7950 5200
F 0 "R5" H 8050 5350 50  0000 C CNN
F 1 "330R" V 7950 5200 50  0000 C CNN
F 2 "Resistors_SMD:R_0805_HandSoldering" V 7880 5200 50  0001 C CNN
F 3 "" H 7950 5200 50  0001 C CNN
F 4 "Bourns" H 7950 5200 60  0001 C CNN "Manufacturer"
F 5 "CR0805-JW-331ELF" H 7950 5200 60  0001 C CNN "Manufacturer Part Number"
	1    7950 5200
	1    0    0    -1  
$EndComp
$Comp
L R R1
U 1 1
P 4750 3550
F 0 "R1" H 4650 3700 50  0000 C CNN
F 1 "330R" V 4750 3550 50  0000 C CNN
F 2 "Resistors_SMD:R_0805_HandSoldering" V 4680 3550 50  0001 C CNN
F 3 "" H 4750 3550 50  0001 C CNN
F 4 "Bourns" H 4750 3550 60  0001 C CNN "Manufacturer"
F 5 "CR0805-JW-331ELF" H 4750 3550 60  0001 C CNN "Manufacturer Part Number"
	1    4750 3550
	1    0    0    -1  
$EndComp
$Comp
L R R2
U 1 1
P 4850 3550
F 0 "R2" H 4950 3700 50  0000 C CNN
F 1 "330R" V 4850 3550 50  0000 C CNN
F 2 "Resistors_SMD:R_0805_HandSoldering" V 4780 3550 50  0001 C CNN
F 3 "" H 4850 3550 50  0001 C CNN
F 4 "Bourns" H 4850 3550 60  0001 C CNN "Manufacturer"
F 5 "CR0805-JW-331ELF" H 4850 3550 60  0001 C CNN "Manufacturer Part Number"
	1    4850 3550
	1    0    0    -1  
$EndComp
Wire Wire Line
	7100 4450 7950 4450
Wire Wire Line
	7950 4450 7950 4650
Wire Wire Line
	7100 4550 7750 4550
Wire Wire Line
	7750 4550 7750 4650
$Comp
L GND #PWR033
U 1 1
P 7850 5550
F 0 "#PWR033" H 7850 5300 50  0001 C CNN
F 1 "GND" H 7850 5400 50  0000 C CNN
F 2 "" H 7850 5550 50  0001 C CNN
F 3 "" H 7850 5550 50  0001 C CNN
	1    7850 5550
	1    0    0    -1  
$EndComp
Wire Wire Line
	7750 5350 7750 5450
Wire Wire Line
	7750 5450 7950 5450
Wire Wire Line
	7950 5450 7950 5350
Wire Wire Line
	7850 5550 7850 5450
Connection ~ 7850 5450
Wire Wire Line
	7750 4950 7750 5050
Wire Wire Line
	7950 4950 7950 5050
Wire Wire Line
	4200 3750 4300 3750
Wire Wire Line
	4200 3850 4300 3850
Wire Wire Line
	4600 3850 4850 3850
Wire Wire Line
	4850 3850 4850 3700
Wire Wire Line
	4600 3750 4750 3750
Wire Wire Line
	4750 3750 4750 3700
$Comp
L +5V #PWR034
U 1 1
P 4800 3350
F 0 "#PWR034" H 4800 3200 50  0001 C CNN
F 1 "+5V" H 4800 3490 50  0000 C CNN
F 2 "" H 4800 3350 50  0001 C CNN
F 3 "" H 4800 3350 50  0001 C CNN
	1    4800 3350
	1    0    0    -1  
$EndComp
Wire Wire Line
	4750 3400 4750 3350
Wire Wire Line
	4750 3350 4850 3350
Wire Wire Line
	4850 3350 4850 3400
Connection ~ 4800 3350
$Comp
L Conn_02x10_Odd_Even J2
U 1 1
P 9250 2200
F 0 "J2" H 9300 2700 50  0000 C CNN
F 1 "EXP" H 9300 1600 50  0000 C CNN
F 2 "Pin_Headers:Pin_Header_Straight_2x10_Pitch2.54mm" H 9250 2200 50  0001 C CNN
F 3 "" H 9250 2200 50  0001 C CNN
	1    9250 2200
	1    0    0    -1  
$EndComp
$EndSCHEMATC
